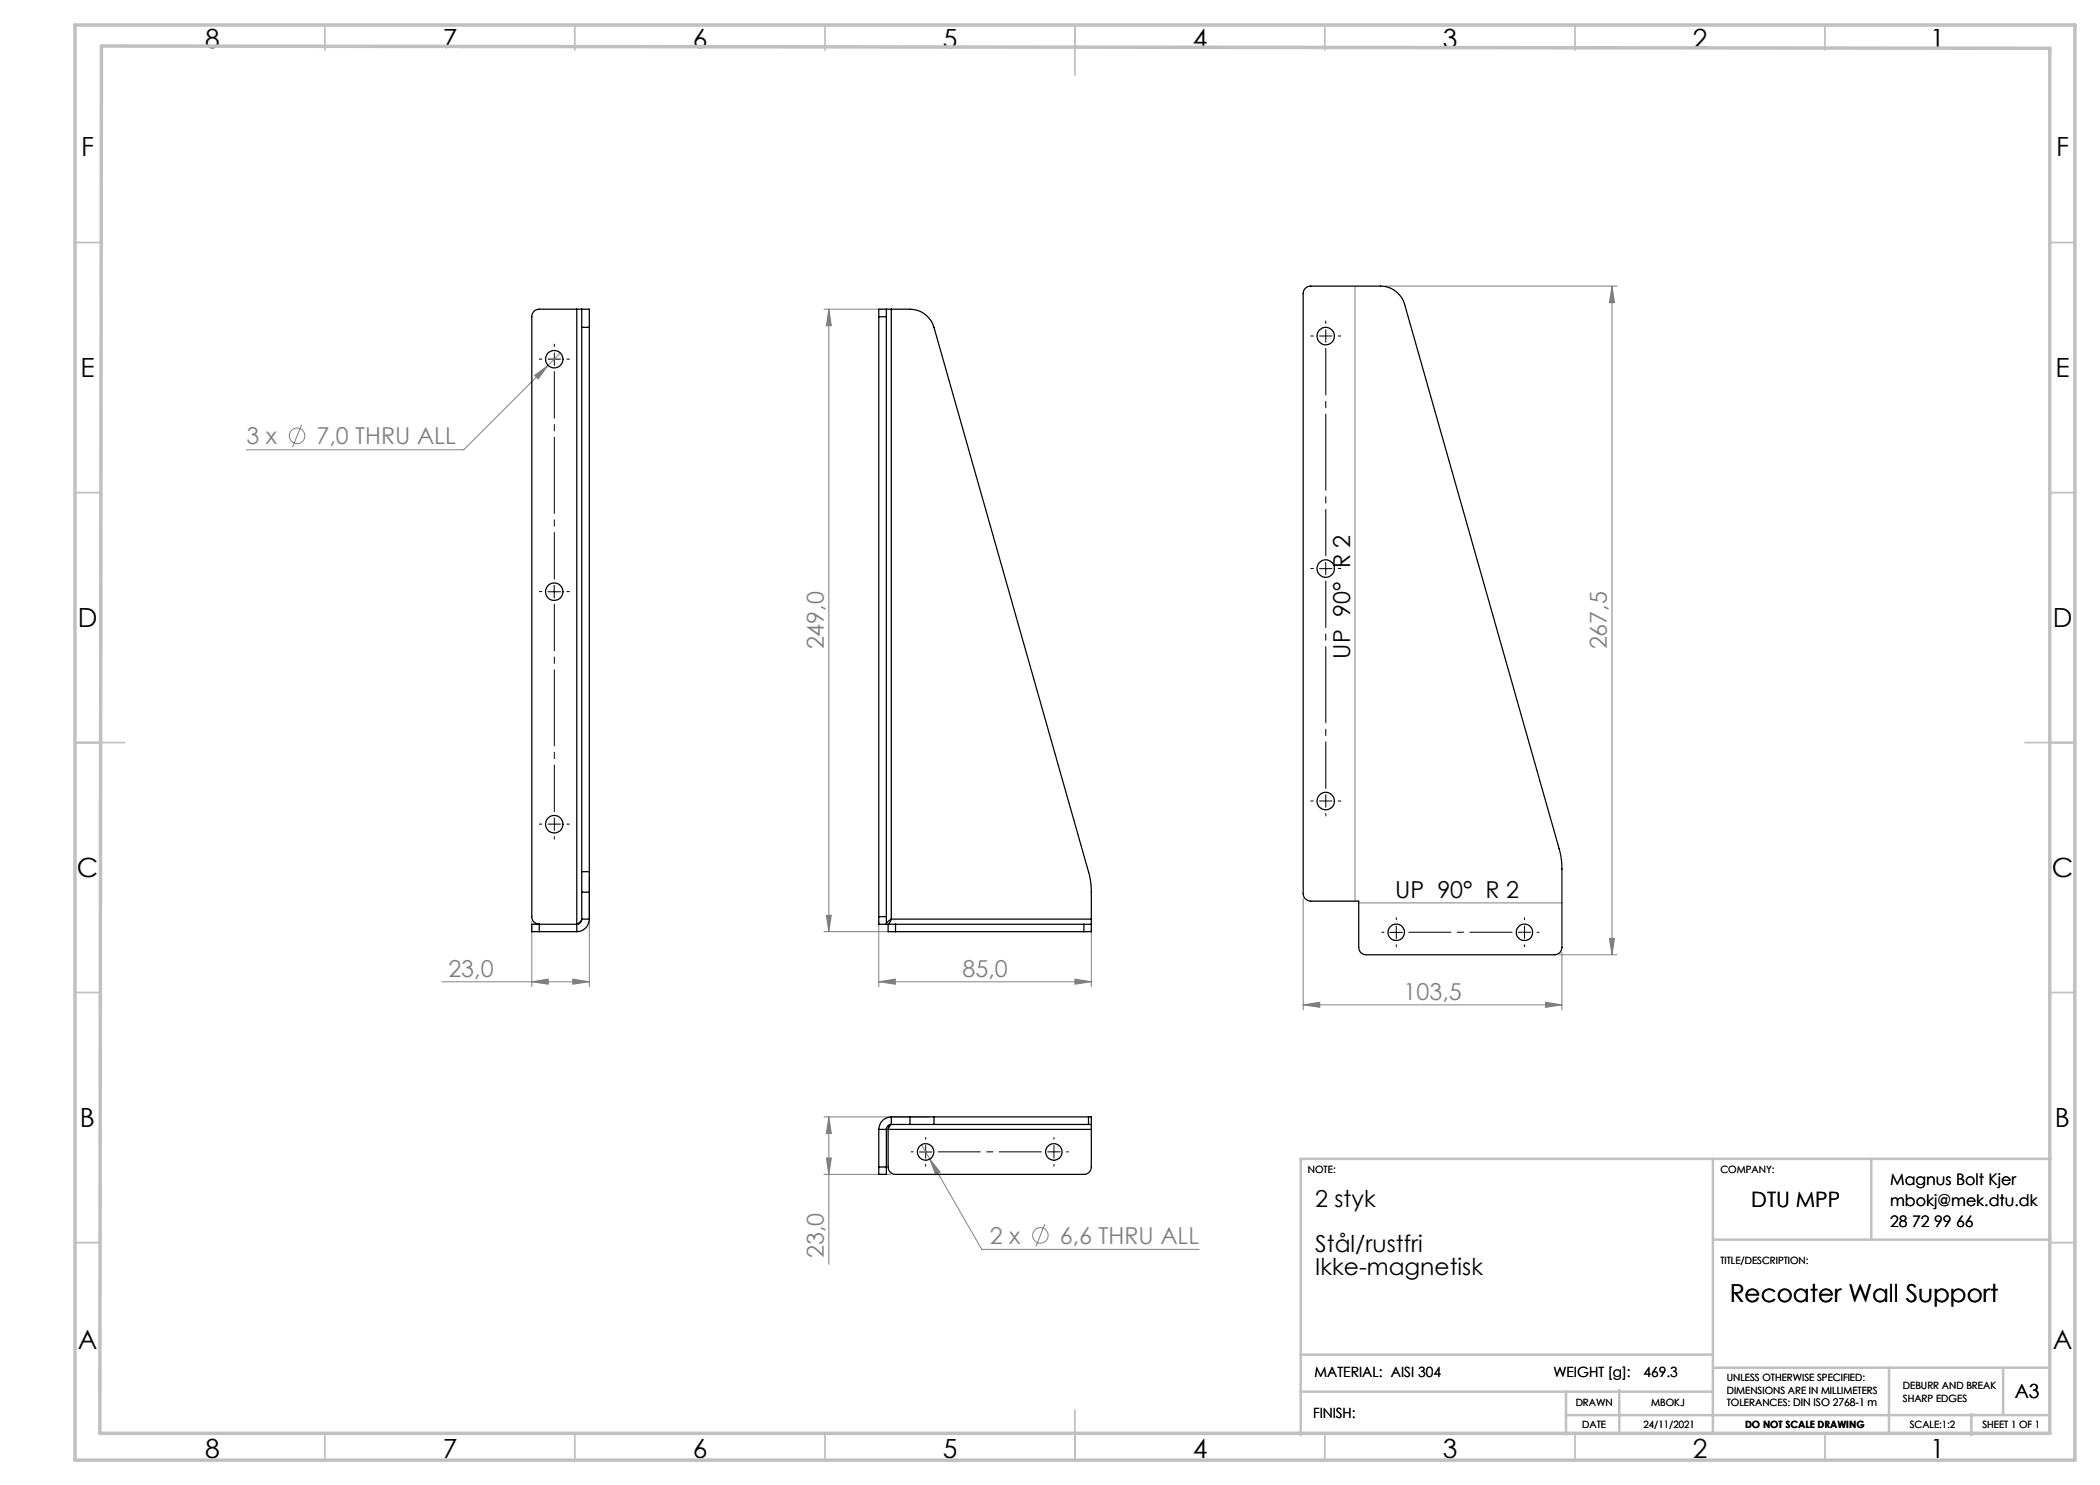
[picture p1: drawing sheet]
<svg xmlns="http://www.w3.org/2000/svg" width="420mm" height="297mm" viewBox="0 0 420 297" stroke-linecap="round" stroke-linejoin="round" font-family="sans-serif">
<g fill="none" stroke="#808080" stroke-width=".2">
<path d="M271 57.2v123M277.1 57.2h46.3M322.4 57.2l.5 3.3h-1zM322.4 57.2v133.8M106.9 75.1l2.7-2-2 2.7zM109.6 73.1l-16.9 16.9h-43.4M112.1 70.6l-2.5 2.5M164.8 61.8h11.5M165.8 61.8v124.5M165.8 61.8l.5 3.4h-1zM60.3 84.9l-1.8 4.5M117.9 175.3v22"/>
<path d="M260.6 179.7v22.3M88.4 196.4h29.5M106.4 196.4l3.2-.6v1zM106.4 184.3v13M114.5 195.8l3.4 .6-3.4 .4zM164.8 186.3h13.3M165.3 183.1h1l-.5 3.2zM175.8 196.4l3.3-.6v1zM175.8 196.4h42.5M175.8 184.3v13M215 195.8l3.3 .6-3.3 .4zM218.3 185.8v11.5"/>
<path d="M271.7 180.6h40.7M311.9 191h11.5M312.4 190.5v11.5M321.9 187.7h1l-.5 3.3zM260.6 201l3.3-.6v1.1zM260.6 201h51.8M309.1 200.4l3.3 .6-3.3 .5zM164.8 234.9h13.3M164.8 223.4h21M165.3 231.6h1l-.5 3.3zM165.8 223.4v29.5M165.8 223.4l.5 3.3h-1z"/>
<path d="M184.3 228.9l1.6 2.9M185.9 231.8l2.1 2.6-.9 .5zM185.9 231.8l10.5 18.1h43.4M209 244.9l-1.8 4.4"/>
<circle cx="59.4" cy="87.2" r="1.55"/>
<circle cx="208.1" cy="247.1" r="1.55"/>
</g>
<g fill="none" stroke="#000" stroke-width=".2" stroke-dasharray="15.2 1.3 1.3 1.3">
<path d="M108.4 71.8h-.5M110.9 71.8v-1.2M110.9 71.8h-1.3M110.9 71.8v1.3M110.9 71.8h1.2M110.9 69.3v-.5M113.4 71.8h.5M262.7 67.2h-.5M265.2 67.2v-1.3M265.2 67.2h-1.3M265.2 67.2v1.2M265.2 67.2h1.2"/>
<path d="M265.2 64.7v-.5M267.7 67.2h.5M108.4 118.3h-.5M113.4 118.3h.5M262.7 113.7h-.5M267.7 113.7h.5M108.4 164.8h-.5M110.9 164.8v-1.2M110.9 164.8h-1.3M110.9 164.8v1.3M110.9 164.8h1.2M110.9 167.3v.5"/>
<path d="M113.4 164.8h.5M262.7 160.2h-.5M265.2 160.2v-1.3M265.2 160.2h-1.3M265.2 160.2v1.2M265.2 160.2h1.2M265.2 162.7v.5M267.7 160.2h.5M276.8 186.4h-.4M279.3 183.9v-.4M279.3 188.9v.4M304.9 186.4v-1.2"/>
<path d="M304.9 186.4h-1.2M304.9 186.4v1.3M304.9 186.4h1.3M304.9 183.9v-.4M304.9 188.9v.4M307.4 186.4h.4M182.6 230.4h-.4M185.1 227.9v-.4M185.1 232.9v.4M210.8 230.4v-1.3M210.8 230.4h-1.3M210.8 230.4v1.2"/>
<path d="M210.8 230.4h1.2M210.8 227.9v-.4M210.8 232.9v.4M213.3 230.4h.4"/>
</g>
<path d="M110.9 115.8v-41.5M265.2 111.2v-41.5M265.2 157.7v-41.5M110.9 162.3v-41.5" fill="none" stroke="#000" stroke-width=".2" stroke-dasharray="15.2 1.3 1.3 1.3" stroke-dashoffset="5.9"/>
<path d="M281.8 186.4h20.6M187.6 230.4h20.7" fill="none" stroke="#000" stroke-width=".2" stroke-dasharray="15.2 1.3 1.3 1.3" stroke-dashoffset="6.8"/>
<path d="M109.6 118.4h2.5M110.8 117.1v2.5M263.9 113.7h2.5M265.1 112.5v2.5M278 186.5h2.5M279.3 185.2v2.5M183.9 230.4h2.5M185.1 229.1v2.5" fill="none" stroke="#000" stroke-width=".2"/>
<g fill="none" stroke="#c0c0c0" stroke-width=".35">
<path d="M65 5v5M115 5v5M165 5v5M215 5v10M265 5v5M315 5v5M365 5v5M15 48.5h5M410 48.5h5M15 98.5h5M410 98.5h5M15 148.5h10"/>
<path d="M405 148.5h10M15 198.5h5M410 198.5h5M15 248.5h5M410 248.5h5M65 287v5M115 287v5M165 287v5M215 282v10M265 287v5M315 287v5M365 287v5"/>
</g>
<g fill="none" stroke="#c0c0c0" stroke-width=".5">
<path d="M342.6 231.8v54.8M374.3 231.8v16.1M410.2 231.8h-150.1v55.2M342.6 247.9h67.5M260.1 278.3h82.5M260.1 270.9h82.5M313.2 278.3v8.6M323.8 278v8.7M342.6 273.5h67.4M377.8 273.5v13.2M400.6 273.5v9.3M313.2 283h96.8"/>
<path d="M394.3 282.8v4.2"/>
</g>
<path d="M15 5h400v287h-400zM20.3 9.2l389.7 .5v277h-390z" fill="none" stroke="#c0c0c0" stroke-width=".7"/>
<g fill="#808080">
<path d="M106.4 196.4l3.2-.6v1zM114.5 195.8l3.4 .6-3.4 .4zM106.9 75.1l.7 .7 2-2.7zM185.9 231.8l1.2 3.1 .9-.5z"/>
<path d="M175.8 196.4l3.3-.6v1zM215 195.8l3.3 .6-3.3 .4z"/>
<path d="M309.1 200.4l3.3 .6-3.3 .5zM260.6 201l3.3-.6v1.1z"/>
<path d="M165.3 183.1h1l-.5 3.2zM165.8 61.8l.5 3.4h-1zM165.3 231.6h1l-.5 3.3zM165.8 223.4l.5 3.3h-1zM321.9 187.7h1l-.5 3.3zM322.4 57.2l.5 3.3h-1z"/>
</g>
<g fill="none" stroke="#000" stroke-width=".25">
<path d="M261.1 57.6l.4-.3 .6-.1h14a5 5 0 0 1 4.8 3.7l31.1 109.3 .4 3.1v16.2a1.45 1.45 0 0 1-1.5 1.5h-37.7a1.45 1.45 0 0 1-1.5-1.5v-9.3h-9.6a1.57 1.57 0 0 1-1.5-1.5v-120l.1-.6zM115.4 61.8h.9M115.4 61.8h-7.6a1.45 1.45 0 0 0-1.4 1.6v119.9a1.51 1.51 0 0 0 1.4 1.6M115.4 61.8v124.5M116.3 61.8v3.7M116.3 61.8h1.6v3.7M116.3 65.5v108.8M116.3 65.5h1.6M117.9 65.5v108.8M175.8 63.4h1.5M175.8 63.4v119.9M177.3 61.8h-1.5v1.6"/>
<path d="M177.3 61.8v1.6M177.3 61.8h1M177.3 63.4v119.9M178.3 61.8h3.7a5 5 0 0 1 4.8 3.7l31 109.3 .5 3.1v5.9M178.3 61.8v122M116.3 174.3v4.1M116.3 178.4h1.6M116.3 174.3h1.6M116.3 178.4v5.4M117.9 174.3v4.1M117.9 178.4v5.4M107.8 184.9h-1.4v1.4h1.4"/>
<path d="M107.8 186.3h7.6M107.8 184.9h7.6M107.8 184.9v1.4M115.8 184.7l-.4 .2M116.3 183.8a1.02 1.02 0 0 1-.9 1.1M116.3 183.8a1.52 1.52 0 0 1-.9 1.1M116.3 183.8h1.6M117.9 183.8a2.53 2.53 0 0 1-2.5 2.5M175.8 183.3v1.6h1.5M175.8 183.3h1.5M177.3 183.3v1.6M177.6 184.9h1.5"/>
<path d="M177.6 184.9v1.4h1.5M178.3 183.8l-.7 .5-.3 .6M178.3 183.8l-.3 .7-.4 .4M178.3 183.8h40M179.1 186.3h37.7M179.1 184.9v1.4M179.1 184.9h37.7M216.8 184.9h1.5M216.8 184.9v1.4M218.3 184.9v1.4h-1.5M218.3 183.8v1.1M175.8 233.4v1.5h1.5v-1.5"/>
<path d="M175.8 225.9v7.5M175.8 225.9h1.5M175.8 233.4h1.5M177.3 225.9v7.5M177.6 225.9v7.5a1.45 1.45 0 0 0 1.5 1.5h37.7a1.45 1.45 0 0 0 1.5-1.5v-7.5M177.6 225.9h40.7M177.8 225l-.2 .9M178.3 224.9a.96 .96 0 0 0-1 1M178.3 223.4a2.53 2.53 0 0 0-2.5 2.5M178.3 224.9l-.3 .2-.4 .8M178.3 223.4v1.5M178.3 224.9h3.7"/>
<path d="M178.3 223.4h3.7M182 224.9h4.8M182 223.4h4.8M182 223.4v1.5M186.8 224.9h30.9M186.8 223.4h30.9M186.8 223.4v1.5M217.7 224.9h.6M217.7 223.4h.6v1.5M217.7 223.4v1.5M218.3 224.9v1"/>
<circle cx="110.9" cy="71.8" r="1.75"/>
<circle cx="265.1" cy="67.2" r="1.74"/>
<circle cx="110.8" cy="118.4" r="1.76"/>
<circle cx="265.1" cy="113.7" r="1.74"/>
<circle cx="110.8" cy="164.8" r="1.76"/>
<circle cx="265.1" cy="160.2" r="1.74"/>
<circle cx="279.3" cy="186.5" r="1.64"/>
<circle cx="304.9" cy="186.5" r="1.64"/>
<circle cx="185.1" cy="230.4" r="1.66"/>
<circle cx="210.8" cy="230.4" r="1.66"/>
</g>
<g font-size="5.3">
<text x="41" y="9.5">8</text>
<text x="88.5" y="9.5">7</text>
<text x="138.5" y="9.5">6</text>
<text x="188.5" y="9.5">5</text>
<text x="238.5" y="9.5">4</text>
<text x="288.5" y="9.5">3</text>
<text x="338.5" y="9.5">2</text>
<text x="386" y="9.5">1</text>
<text x="16.2" y="31.3">F</text>
<text x="411.2" y="31.3">F</text>
<text x="16.1" y="75.5">E</text>
<text x="411.1" y="75.5">E</text>
<text x="15.5" y="125.5">D</text>
<text x="410.5" y="125.5">D</text>
<text x="15.4" y="175.5">C</text>
<text x="410.4" y="175.5">C</text>
<text x="16" y="225.5">B</text>
<text x="411" y="225.5">B</text>
<text x="15.5" y="269.8">A</text>
<text x="410.5" y="269.8">A</text>
<text x="41" y="291.5">8</text>
<text x="88.5" y="291.5">7</text>
<text x="138.5" y="291.5">6</text>
<text x="188.5" y="291.5">5</text>
<text x="238.5" y="291.5">4</text>
<text x="288.5" y="291.5">3</text>
<text x="338.5" y="291.5">2</text>
<text x="386" y="291.5">1</text>
</g>
<text font-size="4.9" x="345.9" y="260.4">Recoater Wall Support</text>
<g font-size="4.7" fill="#808080">
<text x="49.3" y="88.9">3 x</text>
<text x="63.3" y="88.9">7,0 THRU ALL</text>
<text x="164.8" y="129.9" transform="rotate(-90 164.8 129.9)">249,0</text>
<text x="321.4" y="129.9" transform="rotate(-90 321.4 129.9)">267,5</text>
<text x="89.7" y="195.3">23,0</text>
<text x="192.5" y="195.3">85,0</text>
<text x="280.7" y="199.9">103,5</text>
<text x="164.8" y="251.6" transform="rotate(-90 164.8 251.6)">23,0</text>
<text x="198" y="248.8">2 x</text>
<text x="212" y="248.8">6,6 THRU ALL</text>
</g>
<g font-size="4.7">
<text x="270" y="131.7" transform="rotate(-90 270 131.7)">UP 90° R 2</text>
<text x="279.1" y="179.6">UP 90° R 2</text>
<text x="263" y="241.4">2 styk</text>
<text x="263" y="250.5">Stål/rustfri</text>
<text x="263" y="255">Ikke-magnetisk</text>
</g>
<text font-size="4.2" x="350.3" y="241.4">DTU MPP</text>
<text font-size="3.9" x="403" y="279.6">A3</text>
<g font-size="3.2">
<text x="378" y="237">Magnus Bolt Kjer</text>
<text x="378" y="241.1">mbokj@mek.dtu.dk</text>
<text x="378" y="245.3">28 72 99 66</text>
</g>
<g font-size="2.8">
<text x="262.9" y="275.4">MATERIAL: AISI 304</text>
<text x="310.7" y="275.4">WEIGHT [g]:</text>
<text x="328.7" y="275.4">469.3</text>
<text x="262.6" y="283.6">FINISH:</text>
</g>
<g font-size="2">
<text x="261.6" y="234.6">NOTE:</text>
<text x="344.1" y="234.6">COMPANY:</text>
<text x="344.1" y="252.7">TITLE/DESCRIPTION:</text>
<text x="315.1" y="281.3">DRAWN</text>
<text x="330.2" y="281.3">MBOKJ</text>
<text x="345.4" y="276.3">UNLESS OTHERWISE SPECIFIED:</text>
<text x="345.4" y="278.8">DIMENSIONS ARE IN MILLIMETERS</text>
<text x="345.4" y="281.3">TOLERANCES: DIN ISO 2768-1 m</text>
<text x="380.6" y="277.8">DEBURR AND BREAK</text>
<text x="380.6" y="280.3">SHARP EDGES</text>
<text x="316.4" y="285.6">DATE</text>
<text x="328.7" y="285.6">24/11/2021</text>
<text x="349" y="285.6">DO NOT SCALE DRAWING</text>
<text x="381.9" y="285.6">SCALE:1:2</text>
<text x="396.5" y="285.6">SHEET 1 OF 1</text>
</g>
</svg>
